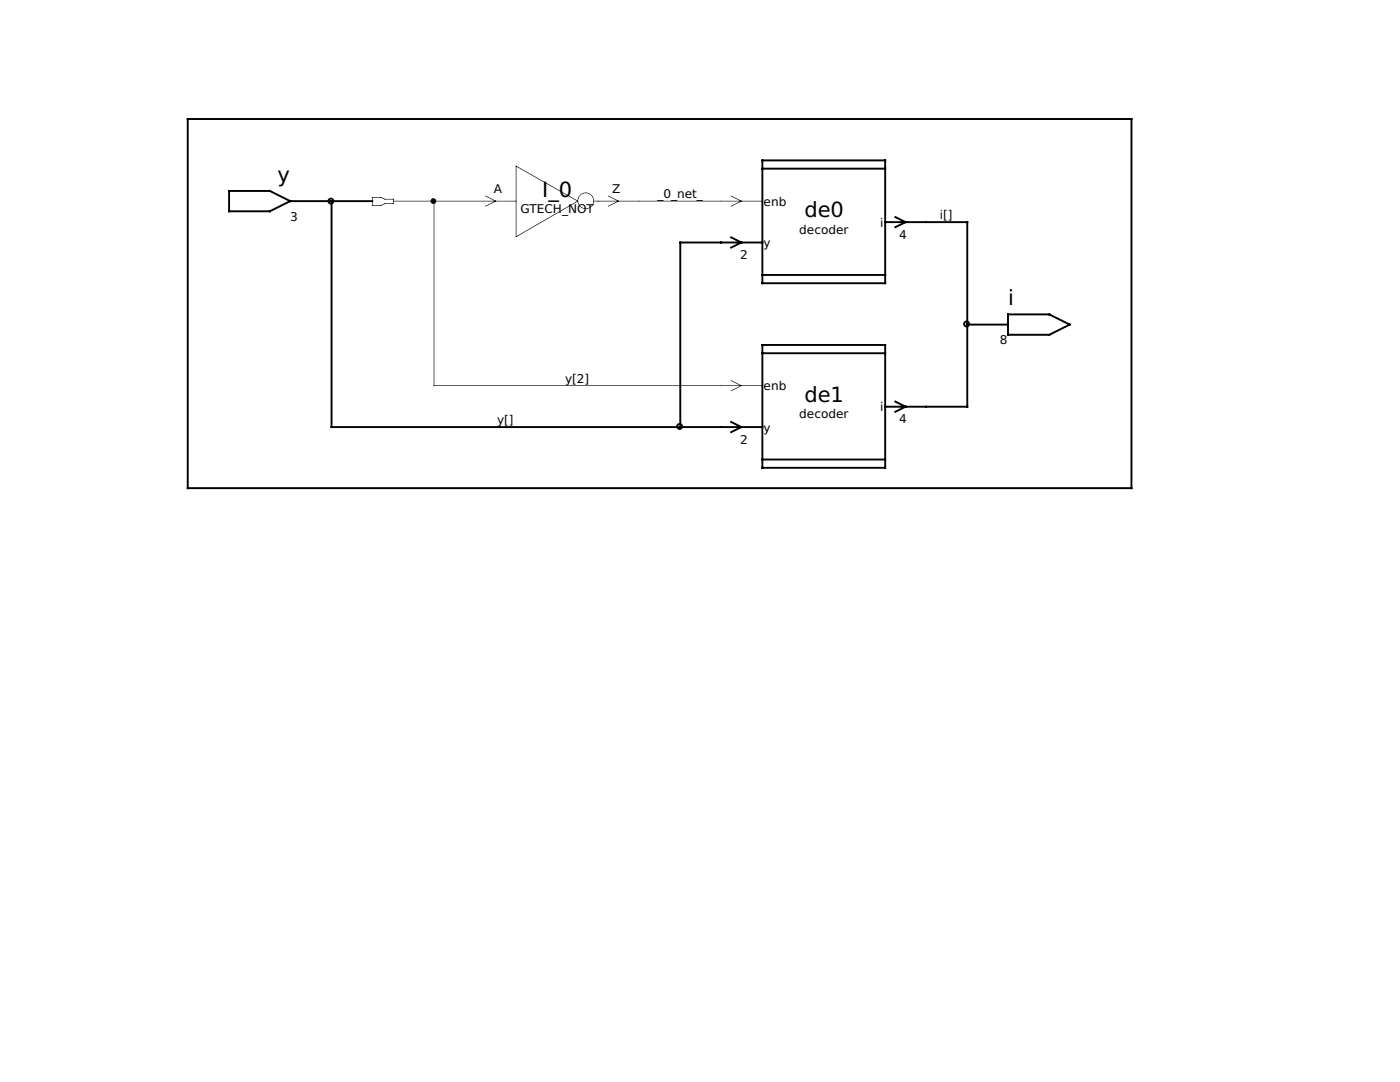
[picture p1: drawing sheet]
<svg xmlns="http://www.w3.org/2000/svg" width="279mm" height="216mm" viewBox="0 0 279 216" stroke-linecap="round" stroke-linejoin="round" font-family="sans-serif">
<g fill="#000">
<path d="M37.4 23.7h.1v73.8h-.1zM37.4 97.3h188.5v.2h-188.5zM225.7 23.7h.2v73.8h-.2zM37.4 23.7h188.5v.1h-188.5zM103 33.1l12.4 7-.1 .1-12.4-7zM102.9 47.2l12.4-7.2 .1 .2-12.4 7.1zM102.9 33.1h.2v14.2h-.2zM118.4 40.1h1v.1h-1zM74.2 39.3h.2v1.8h-.2zM74.2 41h1.8v.1h-1.8zM75.9 41l1-.4v.1l-1 .4zM76.8 40.6h1.7v.1h-1.7zM74.2 39.3h1.8v.1h-1.8zM75.9 39.3l1 .4v.1l-1-.4zM76.8 39.7h1.7v.1h-1.7zM78.4 39.7h.1v1h-.1zM94.8 40.1h8.3v.1h-8.3zM96.8 41.1l2.2-1.1v.2l-2.1 1zM96.9 39l2.1 1.1v.1l-2.2-1.1zM119.3 40.1h8.3v.1h-8.3zM121.3 41.1l2.2-1.1v.2l-2.1 1zM121.4 39l2.1 1.1v.1l-2.2-1.1zM143.8 40.1h8.4v.1h-8.4zM145.8 41.1l2.2-1.1v.2l-2.1 1zM145.9 39l2.1 1.1v.1l-2.2-1.1zM143.8 76.9h8.4v.1h-8.4zM145.8 77.9l2.2-1v.1l-2.1 1.1zM145.9 75.9l2.1 1v.1l-2.2-1z"/>
<path d="M152 31.8h.3v24.9h-.3zM152 56.3h24.8v.4h-24.8zM176.5 31.8h.3v24.9h-.3zM152 31.8h24.8v.4h-24.8zM152 33.5h24.8v.3h-24.8zM152 54.7h24.8v.4h-24.8zM152 68.6h.3v24.9h-.3zM152 93.2h24.8v.3h-24.8zM176.5 68.6h.3v24.9h-.3zM152 68.6h24.8v.4h-24.8zM152 70.3h24.8v.4h-24.8zM152 91.5h24.8v.4h-24.8zM143.7 48.2h8.6v.4h-8.6zM145.7 49.3l2.3-1.2 .2 .4-2.4 1.2zM145.8 47.1l2.4 1.2-.2 .3-2.3-1.1zM176.5 44.1h8.5v.4h-8.5zM178.4 45.3l2.4-1.2 .2 .3-2.4 1.2zM178.6 43.1l2.4 1.1-.2 .4-2.4-1.2zM143.7 85h8.6v.4h-8.6zM145.7 86.1l2.3-1.1 .2 .3-2.4 1.2zM145.8 83.9l2.4 1.2-.2 .4-2.3-1.2zM176.5 81h8.5v.3h-8.5zM178.4 82.1l2.4-1.2 .2 .3-2.4 1.2zM178.6 79.9l2.4 1.2-.2 .3-2.4-1.2zM201 62.5h8.6v.4h-8.6zM201 66.6h8.6v.4h-8.6zM201 62.5h.4v4.5h-.4zM209.3 62.5l4.4 2.2-.1 .3-4.4-2.2zM209.2 66.7l4.4-2.2 .1 .4-4.4 2.2zM45.5 37.9h8.5v.4h-8.5zM45.5 42h8.5v.4h-8.5zM45.5 37.9h.4v4.5h-.4zM53.8 37.8l4.4 2.2-.2 .4-4.4-2.2zM53.6 42.1l4.4-2.2 .2 .3-4.4 2.2zM57.7 39.9h8.7v.4h-8.7zM66 39.9h8.5v.4h-8.5zM135.6 48.2h8.5v.4h-8.5zM66 39.9h.4v45.5h-.4zM66 85h70v.4h-70zM135.6 48.2h.4v37.2h-.4zM135.6 85h8.5v.4h-8.5zM184.6 44.1h8.6v.4h-8.6zM192.8 44.1h.4v20.9h-.4zM192.8 64.6h8.6v.4h-8.6zM184.6 81h8.6v.3h-8.6zM192.8 64.6h.4v16.7h-.4zM37.3 23.6h.4v74h-.4zM37.3 97.2h188.7v.4h-188.7zM225.6 23.6h.4v74h-.4zM37.3 23.6h188.7v.3h-188.7z"/>
<path d="M65.4 40.1a.69 .69 0 0 1 1.3 0 .69 .69 0 0 1-1.3 0zM65.7 40.1a.35 .35 0 0 0 .7 0 .35 .35 0 0 0-.7 0z"/>
<path d="M78.4 40.1h8.3v.1h-8.3zM86.6 40.1h8.2v.1h-8.2zM86.6 40.1h.1v36.9h-.1zM86.6 76.9h57.4v.1h-57.4zM127.4 40.1h16.6v.1h-16.6z"/>
<path d="M85.9 40.1a.6 .6 0 0 1 1.2 0 .6 .6 0 0 1-1.2 0zM86 40.1a.45 .45 0 0 0 .9 0 .45 .45 0 0 0-.9 0z"/>
<path d="M115.3 40.1a1.65 1.65 0 0 1 3.3 0 1.65 1.65 0 0 1-3.3 0zM115.4 40.1a1.53 1.53 0 0 0 3 0 1.53 1.53 0 0 0-3 0z"/>
<path d="M192.2 64.6a.7 .7 0 0 1 1.4 0 .7 .7 0 0 1-1.4 0zM192.6 64.6a.32 .32 0 0 0 .6 0 .32 .32 0 0 0-.6 0z"/>
<path d="M135 85.1a.69 .69 0 0 1 1.3 0 .69 .69 0 0 1-1.3 0zM135.3 85.1a.35 .35 0 0 0 .7 0 .35 .35 0 0 0-.7 0z"/>
</g>
<circle cx="86.5" cy="40.1" r=".51" fill="#000"/>
<g font-size="4.2">
<text x="55.4" y="36.3">y</text>
<text x="108.2" y="39.2">I_0</text>
<text x="160.5" y="43.3">de0</text>
<text x="201.2" y="60.8">i</text>
<text x="160.5" y="80.1">de1</text>
</g>
<g font-size="2.4">
<text x="98.6" y="38.5">A</text>
<text x="122.2" y="38.5">Z</text>
<text x="131.2" y="39.5">_0_net_</text>
<text x="152.4" y="41">enb</text>
<text x="57.9" y="44.1">3</text>
<text x="103.9" y="42.5">GTECH_NOT</text>
<text x="159.5" y="46.6">decoder</text>
<text x="175.6" y="45.2">i</text>
<text x="179.5" y="47.6">4</text>
<text x="187.6" y="43.7">i[]</text>
<text x="147.7" y="51.7">2</text>
<text x="152.4" y="49.3">y</text>
<text x="199.5" y="68.6">8</text>
<text x="112.8" y="76.3">y[2]</text>
<text x="152.4" y="77.9">enb</text>
<text x="159.5" y="83.4">decoder</text>
<text x="175.6" y="82">i</text>
<text x="99.2" y="84.6">y[]</text>
<text x="147.7" y="88.5">2</text>
<text x="152.4" y="86.1">y</text>
<text x="179.5" y="84.5">4</text>
</g>
</svg>
